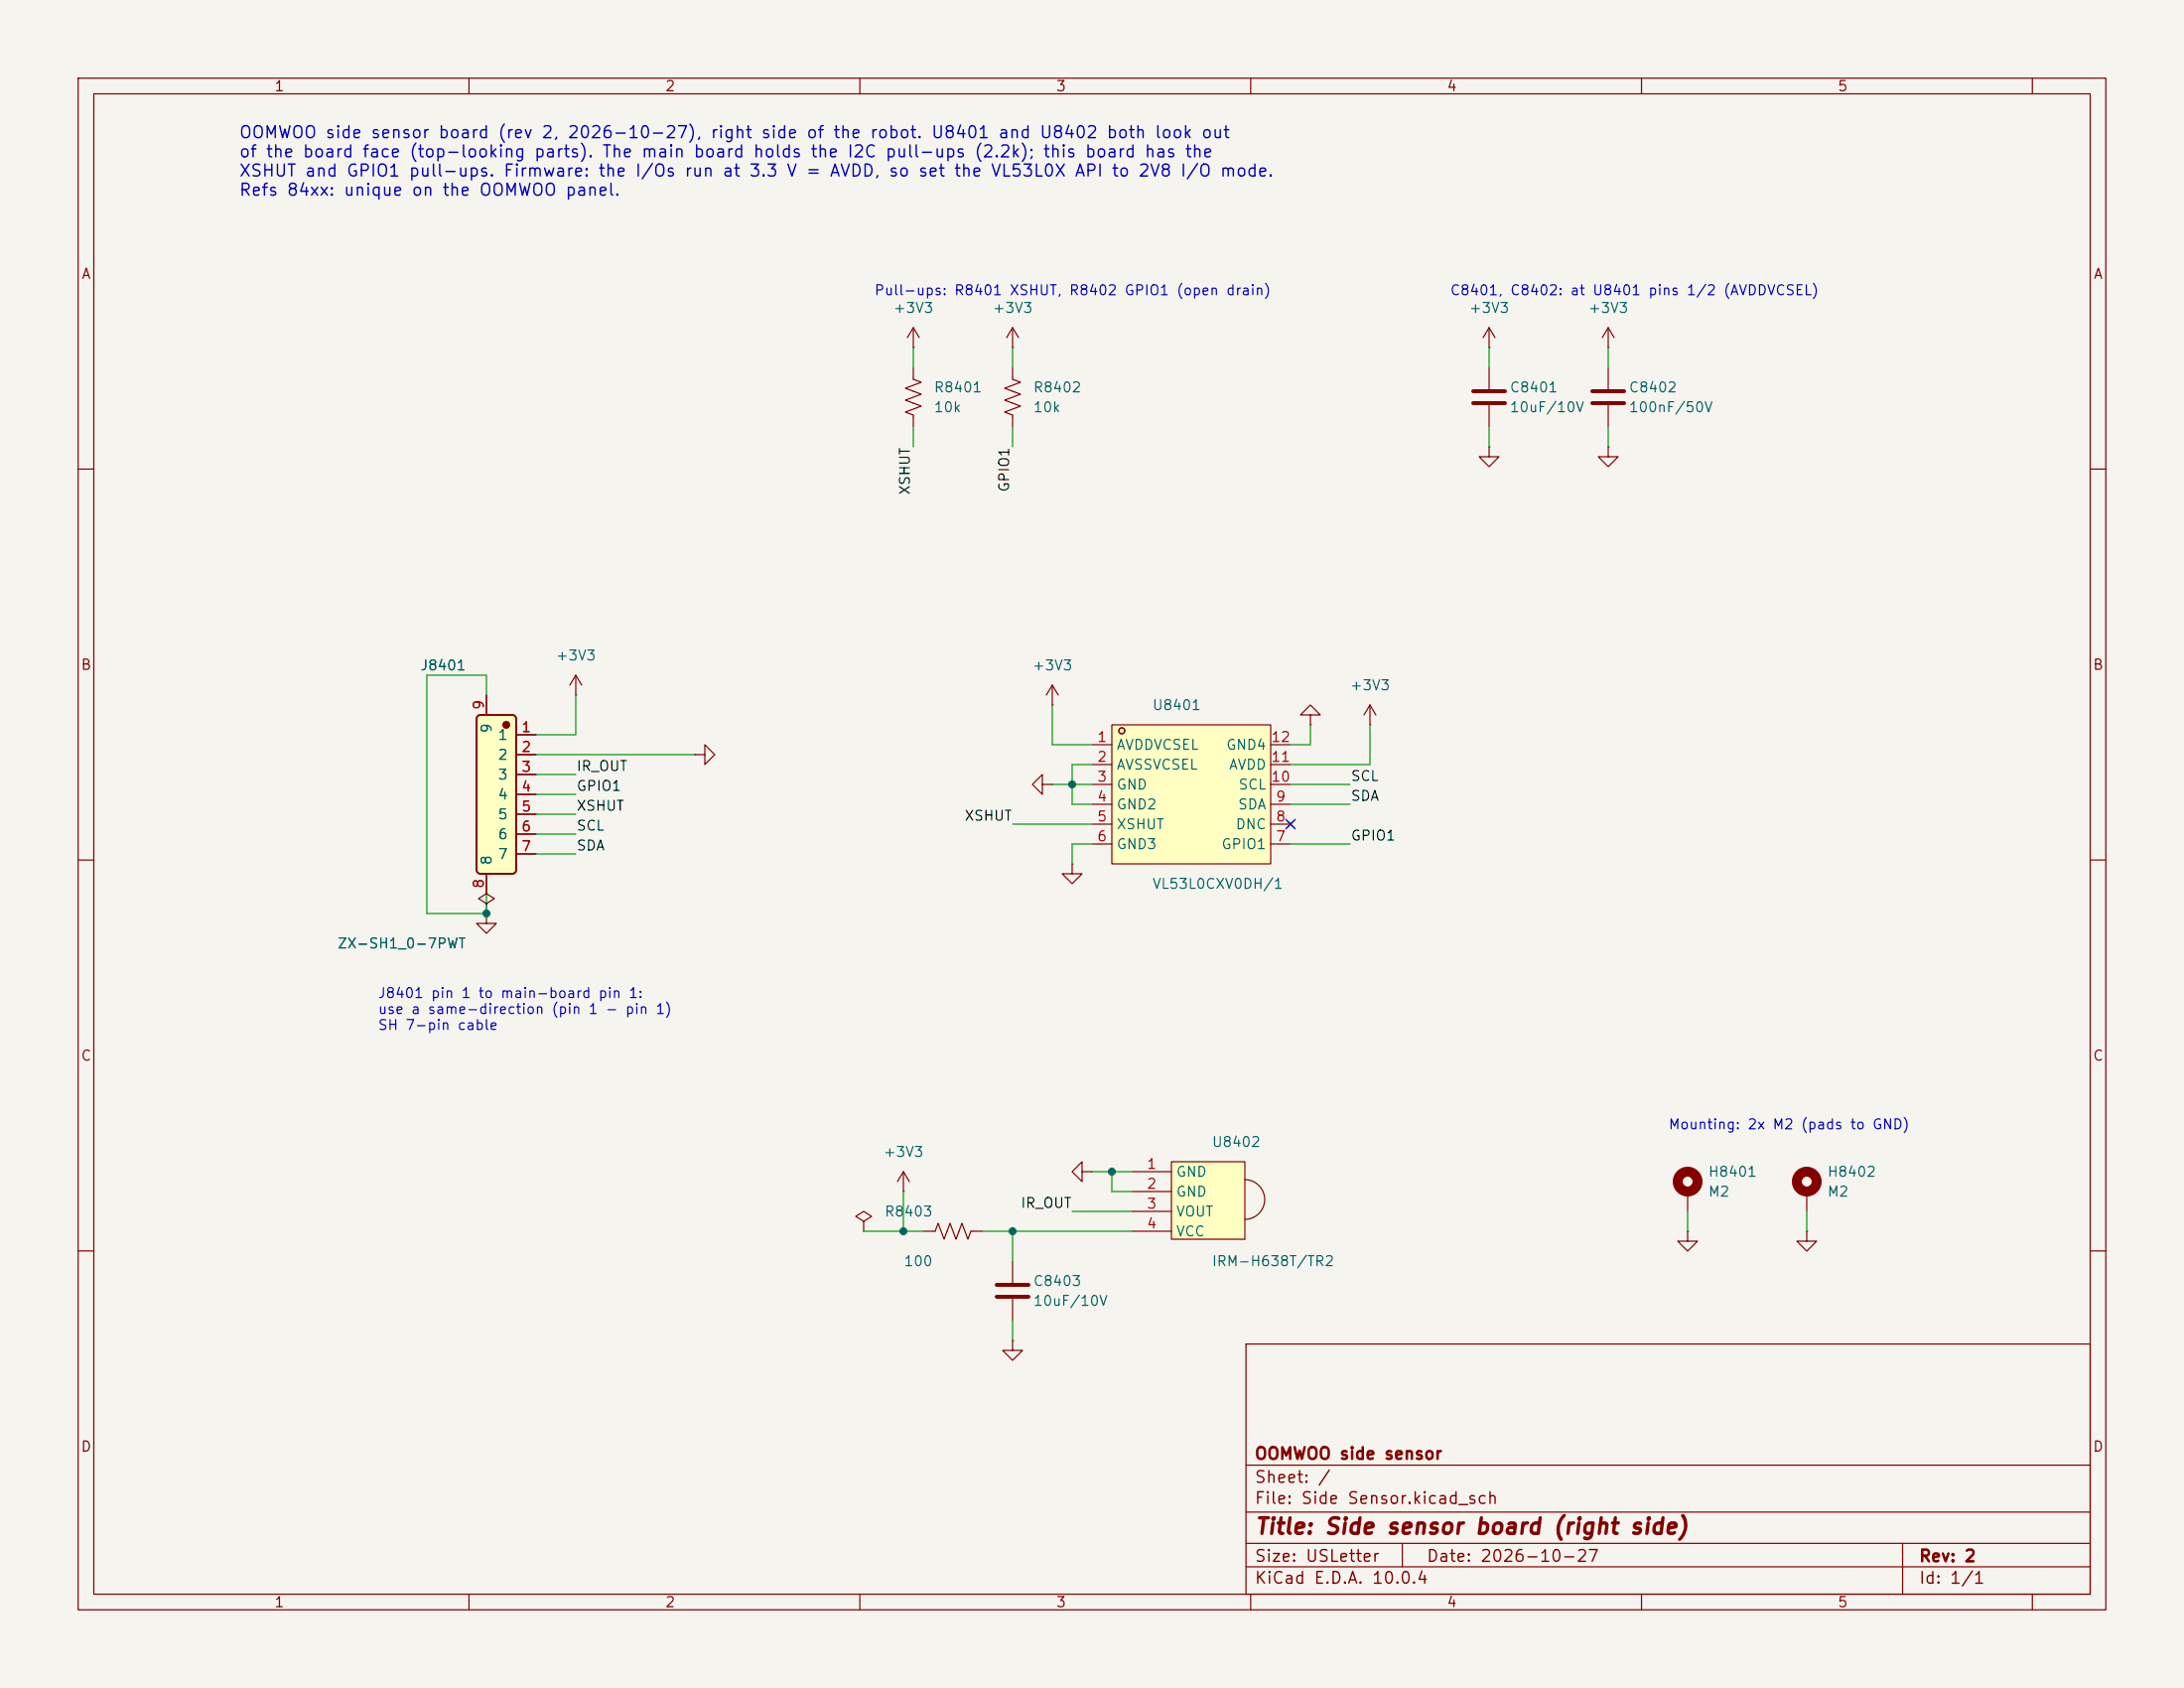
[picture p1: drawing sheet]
<svg xmlns="http://www.w3.org/2000/svg" width="279mm" height="216mm" viewBox="0 0 279 216" stroke-linecap="round" stroke-linejoin="round" font-family="sans-serif">
<path d="M0 0h279.4v215.9h-279.4z" fill="#f5f4ef" stroke="#f5f4ef" stroke-width=".13"/>
<g fill="none" stroke="#840000" stroke-width=".15">
<path d="M10 10h259.4v195.9h-259.4zM12 12h255.4v191.9h-255.4zM60 10v2M110 10v2M160 10v2M210 10v2M260 10v2M205.7 47v2.8M205.7 51.8v2.8M10 60h2M267.4 60h2M10 110h2"/>
<path d="M133.3 100.3v-1.2l-1.2 1.2 1.2 1.3v-1.3h1.3M134.6 100.3h.1M137.2 110.5v1.3h1.2l-1.2 1.2-1.3-1.2h1.3M137.2 110.5h.1M267.4 110h2M215.9 157.5v1.3h1.3l-1.3 1.2-1.3-1.2h1.3M215.9 157.5h.1M215.9 152.4v2.5M231.1 157.5v1.3h1.3l-1.3 1.2-1.2-1.2h1.2M231.1 157.5h.1M231.1 152.4v2.5M10 160h2"/>
<path d="M159.4 171.9h108v32h-108zM267.4 160h2M159.4 197.4h108M159.4 193.4h108M159.4 187.4h108M179.4 197.4v3M243.4 197.4v6.5M60 203.9v2M110 203.9v2M159.4 200.4h108M160 203.9v2M210 203.9v2"/>
<path d="M260 203.9v2"/>
</g>
<path d="M203.7 50h4.1M203.7 51.6h4.1" fill="none" stroke="#840000" stroke-width=".51"/>
<g fill="none" stroke="#840000" stroke-width="1.3">
<circle cx="215.9" cy="151.1" r="1.27"/>
<circle cx="231.1" cy="151.1" r="1.27"/>
</g>
<path d="M149.9 148.6h9.4v9.9h-9.4z" fill="#ffffc2"/>
<g fill="none" stroke="#840000" stroke-width=".15">
<path d="M116.8 47v1.5l1.1 .4-2.1 .8 2.1 .7-2.1 .8 2.1 .7-2.1 .8 1 .4v1.5M88.9 96.5h1.3v-1.2l1.2 1.2-1.2 1.3v-1.3M88.9 96.5h.1M167.6 91.4h1.3l-1.3-1.2-1.2 1.2h1.2v1.3M167.6 92.7h.1M62.2 115.6l1-.7-1-.6-1 .6 1 .7v1.2M62.2 116.8h.1M138.4 149.9v-1.3l-1.2 1.3 1.2 1.2v-1.2h1.3M139.7 149.9h.1M144.8 149.9h5.1M144.8 152.4h5.1M144.8 154.9h5.1"/>
<path d="M144.8 157.5h5.1M149.9 148.6h9.4v9.9h-9.4zM159.3 150.9a2.54 2.54 0 0 1 2.5 2.5 2.54 2.54 0 0 1-2.5 2.6"/>
</g>
<path d="M61.1 91.6l.4-.2h4.1l.4 .3v.2v19.5l-.2 .3-.3 .1h-4a.51 .51 0 0 1-.5-.5v-19.5z" fill="#ffffc2"/>
<circle cx="64.8" cy="92.7" r=".38" fill="#840000" stroke="#840000" stroke-width=".25"/>
<path d="M61.1 91.6l.4-.2h4.1l.4 .3v.2v19.5l-.2 .3-.3 .1h-4a.51 .51 0 0 1-.5-.5v-19.5z" fill="none" stroke="#840000" stroke-width=".25"/>
<g fill="none" stroke="#840000" stroke-width=".15">
<path d="M62.2 88.9v2.5M66 94h2.6M66 96.5h2.6M66 99.1h2.6M175.3 92.7h.1M175.3 90.2l-.8 1.2M175.3 90.2l.7 1.2M175.3 90.2v2.5M62.2 111.8v2.5M66 101.6h2.6M66 104.1h2.6M66 106.7h2.6"/>
<path d="M66 109.2h2.6M110.5 156.2l1-.6-1-.7-1 .7 1 .6v1.3M110.5 157.5h.1M115.6 152.4h.1M115.6 149.9l-.8 1.2M115.6 149.9l.7 1.2M115.6 149.9v2.5M129.5 171.5v1.2h1.3l-1.3 1.3-1.2-1.3h1.2M129.5 171.5h.1M129.5 161.3v2.8M129.5 166.1v2.8"/>
</g>
<path d="M127.5 164.3h4.1M127.5 165.9h4.1" fill="none" stroke="#840000" stroke-width=".51"/>
<path d="M142.2 92.7h20.4v17.8h-20.4z" fill="#ffffc2"/>
<g fill="none" stroke="#840000" stroke-width=".15">
<path d="M116.8 44.5h.1M116.8 41.9l-.7 1.3M116.8 41.9l.8 1.3M116.8 41.9v2.6M129.5 47v1.5l1.1 .4-2.1 .8 2.1 .7-2.1 .8 2.1 .7-2.1 .8 1 .4v1.5M129.5 44.5h.1M129.5 41.9v2.6M129.5 41.9l-.7 1.3M129.5 41.9l.8 1.3M190.5 44.5h.1M190.5 57.2v1.2h1.3l-1.3 1.3-1.3-1.3h1.3M190.5 57.2h.1"/>
<path d="M190.5 41.9l-.8 1.3M190.5 41.9l.8 1.3M190.5 41.9v2.6M190.5 47v2.8M190.5 51.8v2.8M205.7 44.5h.1M205.7 57.2v1.2h1.3l-1.3 1.3-1.2-1.3h1.2M205.7 57.2h.1M205.7 41.9l-.7 1.3M205.7 41.9l.8 1.3M205.7 41.9v2.6M62.2 88.9v2.5"/>
<path d="M66 94h2.6M66 96.5h2.6M66 99.1h2.6M73.7 88.9h.1M73.7 86.4l-.8 1.2M73.7 86.4l.7 1.2M73.7 86.4v2.5M134.6 90.2h.1M134.6 87.6l-.7 1.3M134.6 87.6l.8 1.3M134.6 87.6v2.6M139.7 95.3h2.5"/>
<path d="M139.7 97.8h2.5M142.2 92.7h20.4v17.8h-20.4zM162.6 95.3h2.5M162.6 97.8h2.5M62.2 116.8v1.3h1.3l-1.3 1.3-1.2-1.3h1.2M62.2 116.8h.1M62.2 111.8v2.5M66 101.6h2.6M66 104.1h2.6M66 106.7h2.6M66 109.2h2.6M139.7 100.3h2.5"/>
<path d="M139.7 102.9h2.5M139.7 105.4h2.5M139.7 108h2.5M162.6 100.3h2.5M162.6 102.9h2.5M162.6 105.4h2.5M162.6 108h2.5M164.7 105l.8 .8M165.5 105l-.8 .8M118.1 157.5h1.5l.4-1 .8 2 .7-2 .8 2 .8-2 .7 2 .4-1h1.5"/>
<circle cx="143.5" cy="93.5" r=".38"/>
</g>
<path d="M188.5 50h4M188.5 51.6h4" fill="none" stroke="#840000" stroke-width=".51"/>
<g fill="none" stroke="#009600" stroke-width=".15">
<path d="M116.8 44.5v2.5M116.8 54.6v2.6M129.5 44.5v2.5M129.5 54.6v2.6M190.5 44.5v2.5M190.5 54.6v2.6M205.7 44.5v2.5M205.7 54.6v2.6M62.2 88.9v-2.5h-7.6v30.4h7.6v-2.5M68.6 99.1h5.1M68.6 96.5h20.3M73.7 88.9v5.1h-5.1"/>
<path d="M134.6 90.2v5.1h5.1M139.7 97.8h-2.5v5.1h2.5M167.6 92.7v2.6h-2.5M175.3 92.7v5.1h-10.2M68.6 104.1h5.1M68.6 106.7h5.1M68.6 109.2h5.1M68.6 101.6h5.1M129.5 105.4h10.2M134.6 100.3h5.1M139.7 108h-2.5v2.5M165.1 102.9h7.6"/>
<path d="M165.1 108h7.6M165.1 100.3h7.6M110.5 157.5h7.6M115.6 152.4v5.1M125.7 157.5h19.1M129.5 157.5v3.8M137.2 154.9h7.6M139.7 149.9h5.1M142.2 149.9v2.5h2.6M215.9 154.9v2.6M231.1 154.9v2.6M129.5 168.9v2.6"/>
</g>
<path d="M164.5 104.8l1.2 1.2M165.7 104.8l-1.2 1.2" fill="none" stroke="#000084" stroke-width=".15"/>
<g fill="#009600" stroke="#009600" stroke-width=".13">
<circle cx="142.2" cy="149.9" r=".46"/>
<circle cx="129.5" cy="157.5" r=".46"/>
<circle cx="115.6" cy="157.5" r=".46"/>
<circle cx="137.2" cy="100.3" r=".46"/>
<circle cx="62.2" cy="116.8" r=".46"/>
</g>
<text font-size="2" fill="#840000" x="160.4" y="196.7">Title: Side sensor board (right side)</text>
<g font-size="1.5" fill="#0000c2">
<text x="30.5" y="18.1">OOMWOO side sensor board (rev 2, 2026-10-27), right side of the robot. U8401 and U8402 both look out</text>
<text x="30.5" y="20.5">of the board face (top-looking parts). The main board holds the I2C pull-ups (2.2k); this board has the</text>
<text x="30.5" y="23">XSHUT and GPIO1 pull-ups. Firmware: the I/Os run at 3.3 V = AVDD, so set the VL53L0X API to 2V8 I/O mode.</text>
<text x="30.5" y="25.4">Refs 84xx: unique on the OOMWOO panel.</text>
</g>
<g font-size="1.5" fill="#840000">
<text x="160.4" y="190">Sheet: /</text>
<text x="160.4" y="187">OOMWOO side sensor</text>
<text x="160.4" y="192.7">File: Side Sensor.kicad_sch</text>
<text x="160.4" y="202.9">KiCad E.D.A. 10.0.4</text>
<text x="160.4" y="200.1">Size: USLetter</text>
<text x="182.4" y="200.1">Date: 2026-10-27</text>
<text x="245.4" y="200.1">Rev: 2</text>
<text x="245.4" y="202.9">Id: 1/1</text>
</g>
<g font-size="1.3" fill="#840000">
<text x="35" y="12">1</text>
<text x="85" y="12">2</text>
<text x="135" y="12">3</text>
<text x="185" y="12">4</text>
<text x="235" y="12">5</text>
<text x="10.3" y="36">A</text>
<text x="267.7" y="36">A</text>
<text x="10.3" y="86">B</text>
<text x="267.7" y="86">B</text>
<text x="10.3" y="136">C</text>
<text x="267.7" y="136">C</text>
<text x="10.3" y="186">D</text>
<text x="267.7" y="186">D</text>
<text x="35" y="205.9">1</text>
<text x="85" y="205.9">2</text>
<text x="135" y="205.9">3</text>
<text x="185" y="205.9">4</text>
<text x="235" y="205.9">5</text>
</g>
<g font-size="1.3" fill="#0000c2">
<text x="111.8" y="38.1">Pull-ups: R8401 XSHUT, R8402 GPIO1 (open drain)</text>
<text x="185.4" y="38.1">C8401, C8402: at U8401 pins 1/2 (AVDDVCSEL)</text>
<text x="48.3" y="128">J8401 pin 1 to main-board pin 1:</text>
<text x="48.3" y="130">use a same-direction (pin 1 - pin 1)</text>
<text x="48.3" y="132.1">SH 7-pin cable</text>
<text x="213.4" y="144.8">Mounting: 2x M2 (pads to GND)</text>
</g>
<g font-size="1.3" fill="#006464">
<text x="114.2" y="40.3">+3V3</text>
<text x="126.9" y="40.3">+3V3</text>
<text x="187.9" y="40.3">+3V3</text>
<text x="203.1" y="40.3">+3V3</text>
<text x="119.4" y="53">10k</text>
<text x="119.4" y="50.5">R8401</text>
<text x="132.1" y="53">10k</text>
<text x="132.1" y="50.5">R8402</text>
<text x="193" y="53">10uF/10V</text>
<text x="193" y="50.5">C8401</text>
<text x="208.3" y="50.5">C8402</text>
<text x="208.3" y="53">100nF/50V</text>
<text x="53.7" y="86.1">J8401</text>
<text x="71" y="84.8">+3V3</text>
<text x="132" y="86.1">+3V3</text>
<text x="172.6" y="88.6">+3V3</text>
<text x="63.2" y="93.9" transform="rotate(-90 63.2 93.9)">9</text>
<text x="63.6" y="95">1</text>
<text x="147.3" y="91.1">U8401</text>
<text x="63.6" y="97.5">2</text>
<text x="63.6" y="100">3</text>
<text x="142.7" y="96.2">AVDDVCSEL</text>
<text x="142.7" y="98.8">AVSSVCSEL</text>
<text x="142.7" y="101.3">GND</text>
<text x="156.8" y="96.2">GND4</text>
<text x="157.1" y="98.8">AVDD</text>
<text x="158.3" y="101.3">SCL</text>
<text x="63.6" y="102.6">4</text>
<text x="63.6" y="105.1">5</text>
<text x="63.6" y="107.7">6</text>
<text x="142.7" y="103.8">GND2</text>
<text x="142.7" y="106.4">XSHUT</text>
<text x="158" y="106.4">DNC</text>
<text x="158.3" y="103.8">SDA</text>
<text x="63.2" y="110.7" transform="rotate(-90 63.2 110.7)">8</text>
<text x="63.6" y="110.2">7</text>
<text x="142.7" y="108.9">GND3</text>
<text x="156.2" y="108.9">GPIO1</text>
<text x="147.3" y="114">VL53L0CXV0DH/1</text>
<text x="43.1" y="121.6">ZX-SH1_0-7PWT</text>
<text x="112.9" y="148.3">+3V3</text>
<text x="154.9" y="147">U8402</text>
<text x="113.1" y="155.9">R8403</text>
<text x="150.4" y="150.8">GND</text>
<text x="150.4" y="153.4">GND</text>
<text x="150.4" y="155.9">VOUT</text>
<text x="218.4" y="150.8">H8401</text>
<text x="218.4" y="153.4">M2</text>
<text x="233.7" y="150.8">H8402</text>
<text x="233.7" y="153.4">M2</text>
<text x="150.4" y="158.5">VCC</text>
<text x="115.5" y="162.3">100</text>
<text x="132.1" y="167.3">10uF/10V</text>
<text x="132.1" y="164.8">C8403</text>
<text x="154.9" y="162.3">IRM-H638T/TR2</text>
</g>
<g font-size="1.3" fill="#0f0f0f">
<text x="116.7" y="63.4" transform="rotate(-90 116.7 63.4)">XSHUT</text>
<text x="129.4" y="63" transform="rotate(-90 129.4 63)">GPIO1</text>
<text x="73.7" y="101.5">GPIO1</text>
<text x="73.7" y="98.9">IR_OUT</text>
<text x="172.7" y="100.2">SCL</text>
<text x="73.7" y="106.6">SCL</text>
<text x="73.7" y="104">XSHUT</text>
<text x="123.3" y="105.3">XSHUT</text>
<text x="172.7" y="107.8">GPIO1</text>
<text x="172.7" y="102.7">SDA</text>
<text x="73.7" y="109.1">SDA</text>
<text x="130.5" y="154.8">IR_OUT</text>
</g>
<g font-size="1.3" fill="#a90000">
<text x="62.2" y="90.9" transform="rotate(-90 62.2 90.9)">9</text>
<text x="66.6" y="94">1</text>
<text x="140.3" y="95.2">1</text>
<text x="162.5" y="95.2">12</text>
<text x="66.6" y="96.5">2</text>
<text x="66.6" y="99">3</text>
<text x="66.6" y="101.6">4</text>
<text x="140.3" y="97.8">2</text>
<text x="140.3" y="100.3">3</text>
<text x="162.5" y="100.3">10</text>
<text x="162.5" y="97.8">11</text>
<text x="66.6" y="104.1">5</text>
<text x="66.6" y="106.7">6</text>
<text x="140.3" y="102.8">4</text>
<text x="140.3" y="105.4">5</text>
<text x="140.3" y="107.9">6</text>
<text x="163.1" y="107.9">7</text>
<text x="163.1" y="105.4">8</text>
<text x="163.1" y="102.8">9</text>
<text x="62.2" y="113.7" transform="rotate(-90 62.2 113.7)">8</text>
<text x="66.6" y="109.2">7</text>
<text x="146.6" y="149.8">1</text>
<text x="146.6" y="152.4">2</text>
<text x="146.6" y="154.9">3</text>
<text x="146.6" y="157.5">4</text>
</g>
</svg>
